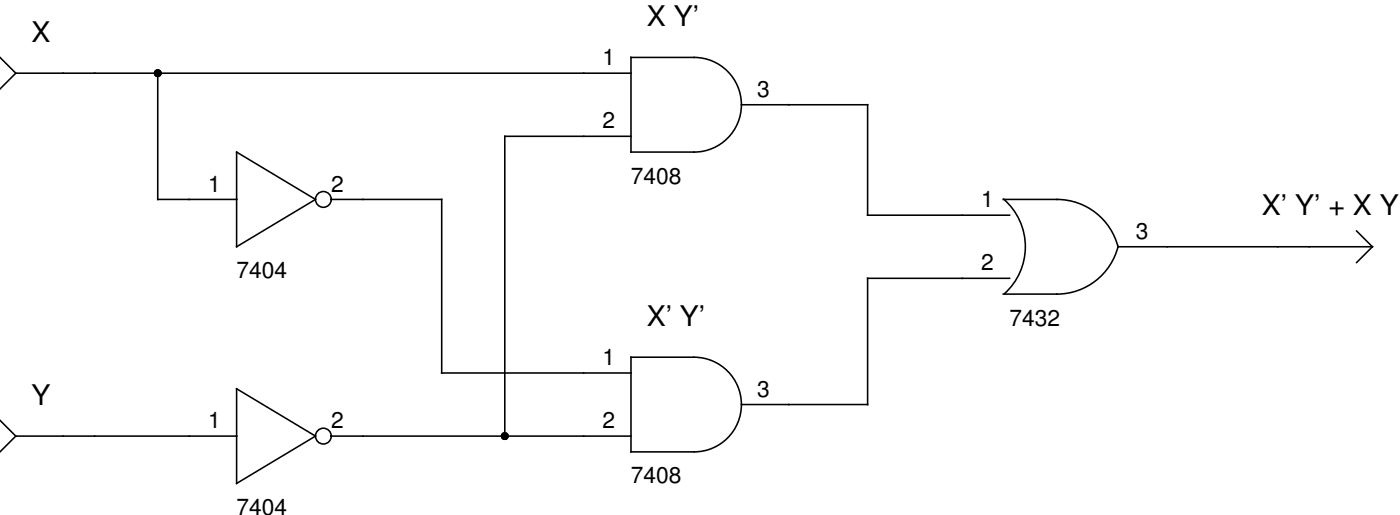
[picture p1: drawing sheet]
<svg xmlns="http://www.w3.org/2000/svg" width="225mm" height="83mm" viewBox="0 0 225 83" stroke-linecap="round" stroke-linejoin="round" font-family="sans-serif">
<g fill="none" stroke="#000" stroke-width=".25">
<path d="M0 9.2l2.5 2.6M2.5 11.8h99.1M2.5 11.8l-2.5 2.5M25.4 11.8v20.3h12.7M101.6 9.2h10.2a7.6 7.6 0 0 1 7.6 7.7 7.6 7.6 0 0 1-7.6 7.6h-10.2zM119.4 16.9h20.3v17.7h22.9M38.1 24.5l12.7 7.6-12.7 7.6zM53.3 32.1h17.8v27.9h30.5M101.6 21.9h-20.3v48.3M161.5 32.1h8.7a10.2 10.2 0 0 1 9.8 7.7M161.6 32.1a10.2 10.2 0 0 1 .1 15.2M180 39.7h41"/>
<path d="M180 39.6a10.2 10.2 0 0 1-9.8 7.7h-8.7M218.4 37.2l2.6 2.5M221 39.7l-2.6 2.6M101.6 57.5h10.2a7.6 7.6 0 0 1 7.6 7.6 7.6 7.6 0 0 1-7.6 7.6h-10.2zM162.6 44.8h-22.9v20.3h-20.3M0 67.7l2.5 2.5M2.5 70.2h35.6M2.5 70.2l-2.5 2.5M38.1 62.6l12.7 7.6-12.7 7.6zM53.3 70.2h48.3"/>
<circle cx="52.1" cy="32.1" r="1.27"/>
<circle cx="52.1" cy="70.2" r="1.27"/>
</g>
<g fill="#000">
<circle cx="25.4" cy="11.8" r=".63"/>
<circle cx="81.3" cy="70.2" r=".64"/>
</g>
<g font-size="4.6">
<text x="104.1" y="4.2">X Y’</text>
<text x="5.1" y="6.7">X</text>
<text x="203.2" y="34.6">X’ Y’ + X Y’</text>
<text x="104.1" y="52.4">X’ Y’</text>
<text x="5.1" y="65.1">Y</text>
</g>
<g font-size="3.7">
<text x="97" y="10.5">1</text>
<text x="121.9" y="15.6">3</text>
<text x="97" y="20.7">2</text>
<text x="101.6" y="29.6">7408</text>
<text x="33.5" y="30.8">1</text>
<text x="53.3" y="30.8">2</text>
<text x="158" y="33.4">1</text>
<text x="182.9" y="38.5">3</text>
<text x="38.1" y="44.8">7404</text>
<text x="158" y="43.5">2</text>
<text x="162.6" y="52.4">7432</text>
<text x="97" y="58.8">1</text>
<text x="121.9" y="63.9">3</text>
<text x="33.5" y="68.9">1</text>
<text x="53.3" y="68.9">2</text>
<text x="97" y="68.9">2</text>
<text x="101.6" y="77.8">7408</text>
<text x="38.1" y="82.9">7404</text>
</g>
</svg>
